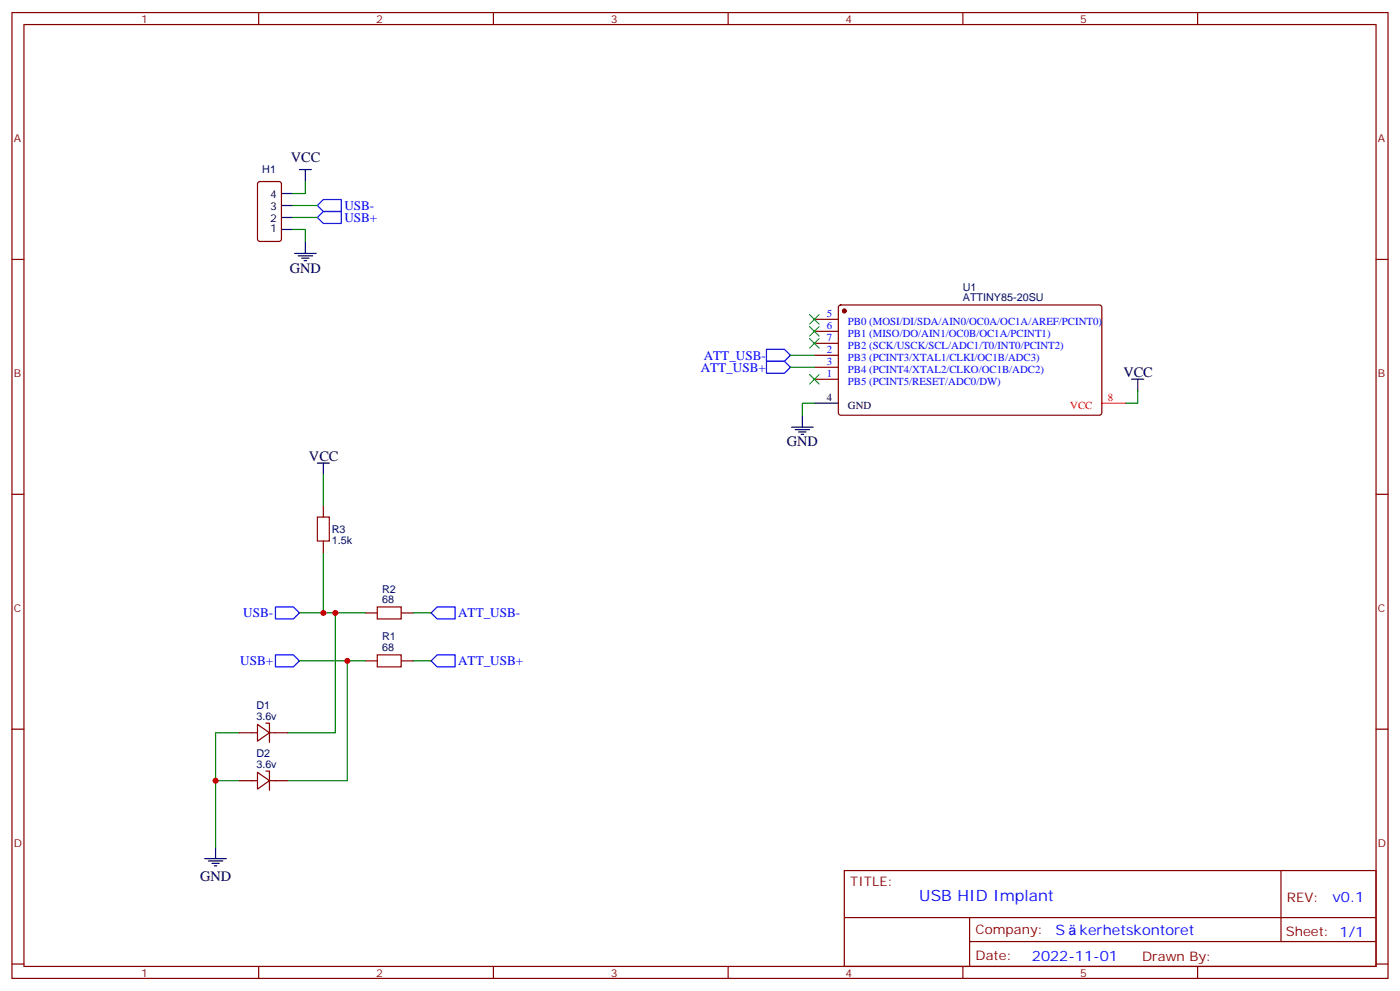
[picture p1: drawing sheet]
<svg xmlns="http://www.w3.org/2000/svg" width="412mm" height="292mm" viewBox="0 0 412 292" stroke-linecap="round" stroke-linejoin="round" font-family="sans-serif">
<g fill="none" stroke="#870000" stroke-width=".35">
<path d="M3.5 3.7h405.4v284.3h-405.4zM7.1 7.2h398.2v277.3h-398.2zM76.2 3.7v3.5M145.3 3.7v3.5M214.5 3.7v3.5M283.6 3.7v3.5M352.8 3.7v3.5M76.1 53.7l.5-.3h5.6l.6 .5 .1 16.5-.5 .6-5.8 .1-.7-.5-.1-16.4zM3.5 76.4h3.6M405.3 76.4h3.6M239.9 97.5h7M239.9 94h7"/>
<path d="M247.2 90l.4-.2h76.5l.5 .7-.1 31.3-.7 .4h-76.4l-.5-.7v-31zM239.9 101.1h7M239.9 108.1h7M239.9 104.6h7M239.9 111.7h7M3.5 145.5h3.6M95.2 148.7v3.5M95.2 159.3v3.5M405.3 145.5h3.6M107.6 194.6h3.5M107.6 180.4h3.5M118.2 194.6h3.5"/>
<path d="M118.2 180.4h3.5M3.5 214.7h3.6M70.6 215.7h5.2M75.8 213.3l3.6 2.4-3.6 2.5zM78.3 212.9h1.1v5.6M79.4 215.7h5.3M405.3 214.7h3.6M70.6 229.8h5.2M75.8 227.4l3.6 2.4-3.6 2.5zM78.3 227h1.1v5.7M79.4 229.8h5.3M248.7 256.3h156.6v28.2h-156.6z"/>
<path d="M377.3 256.3v20.9M248.7 270.1h156.5M285.6 277.2h119.6M285.6 270.1v14.2M3.5 283.8h3.6M76.2 284.5v3.5M145.3 284.5v3.5M214.5 284.5v3.5M283.6 284.5v3.5M352.8 284.5v3.5M405.3 283.8h3.6"/>
</g>
<path d="M93.5 60.5l1.7-1.8h5.3v3.6h-5.3zM93.5 64l1.7-1.7h5.3v3.5h-5.3zM225.8 106.4h5.3l1.7 1.7-1.7 1.8h-5.3zM225.8 102.8h5.3l1.7 1.8-1.7 1.8h-5.3zM81.1 178.7h5.3l1.8 1.7-1.8 1.8h-5.3zM81.1 192.8h5.3l1.8 1.8-1.8 1.7h-5.3zM127 180.4l1.8-1.7h5.3v3.5h-5.3zM127 194.6l1.8-1.8h5.3v3.5h-5.3z" fill="none" stroke="#00f" stroke-width=".35"/>
<path d="M93.5 152.2h3.5v7.1h-3.5zM111.1 178.7h7.1v3.5h-7.1zM111.1 192.8h7.1v3.5h-7.1z" fill="none" stroke="#a10000" stroke-width=".35"/>
<g fill="none" stroke="#000" stroke-width=".35">
<path d="M82.9 57h3.5M88.2 49.9h3.5M90 49.9v3.5M82.9 67.6h3.5M82.9 64h3.5M82.9 60.5h3.5M86.8 74.6h6.3M87.8 75.3h4.3M88.9 76h2.1M89.6 76.7h.7M90 71.1v3.5M239.9 118.7h7"/>
<path d="M333.4 111.7h3.5M335.1 111.7v3.5M93.5 136.3h3.5M95.2 136.3v3.6M233.2 125.8h6.3M234.2 126.5h4.3M235.3 127.2h2.1M236 127.9h.7M236.4 122.2v3.6M60.3 252.8h6.4M61.4 253.5h4.2M62.4 254.2h2.2"/>
<path d="M63.1 254.9h.8M63.5 249.2v3.6"/>
</g>
<g fill="none" stroke="#008700" stroke-width=".35">
<path d="M90 53.4v3.6h-3.6M86.4 67.6h3.6v3.5M86.4 64h7.1M86.4 60.5h7.1M232.8 104.6h7.1M232.8 108.1h7.1M239.9 118.7h-3.5v3.5M335.1 115.2v3.5h-3.5M95.2 139.9v8.8M95.2 162.8v17.6M88.2 180.4h19.4M88.2 194.6h19.4"/>
<path d="M98.8 180.4v35.3h-14.1M102.3 194.6v35.2h-17.6M121.7 180.4h5.3M121.7 194.6h5.3M70.6 215.7h-7.1v14.1M70.6 229.8h-7.1v19.4"/>
</g>
<circle cx="248.7" cy="91.5" r=".53" fill="#870000" stroke="#870000" stroke-width=".35"/>
<path d="M324.6 118.7h7" fill="none" stroke="#f00" stroke-width=".35"/>
<path d="M238.5 92.6l2.8 2.8M238.5 96.1l2.8 2.9M238.5 99.7l2.8 2.8M241.3 92.6l-2.8 2.8M241.3 96.1l-2.8 2.9M241.3 99.7l-2.8 2.8M238.5 110.2l2.8 2.9M241.3 110.2l-2.8 2.9" fill="none" stroke="#3c3" stroke-width=".35"/>
<g fill="#c00">
<circle cx="95.3" cy="180.4" r=".88"/>
<circle cx="63.5" cy="229.8" r=".88"/>
<circle cx="98.8" cy="180.4" r=".88"/>
<circle cx="102.3" cy="194.6" r=".88"/>
</g>
<text font-size="4.6" fill="#00f" x="270.8" y="265.3">USB HID Implant</text>
<g font-size="4.2">
<text x="85.7" y="47.8">VCC</text>
<text x="85.4" y="80.3">GND</text>
<text x="330.9" y="110.9">VCC</text>
<text x="231.8" y="131.4">GND</text>
<text x="91" y="135.6">VCC</text>
<text x="58.9" y="259.5">GND</text>
</g>
<g font-size="4.2" fill="#00f">
<text x="392.5" y="265.6">v0.1</text>
<text x="310.9" y="275.1">S</text>
<text x="318" y="275.1">kerhetskontoret</text>
<text x="304" y="282.9">2022-11-01</text>
</g>
<g font-size="3.9" fill="#00f">
<text x="101.4" y="61.8">USB-</text>
<text x="101.4" y="65.2">USB+</text>
<text x="207.3" y="105.9">ATT_USB-</text>
<text x="206.4" y="109.4">ATT_USB+</text>
<text x="71.7" y="181.7">USB-</text>
<text x="134.9" y="181.6">ATT_USB-</text>
<text x="70.8" y="195.8">USB+</text>
<text x="134.9" y="195.7">ATT_USB+</text>
</g>
<g font-size="3.9" fill="#800">
<text x="250.5" y="260.9">TITLE:</text>
<text x="379.1" y="265.6">REV:</text>
<text x="287.4" y="275.1">Company:</text>
<text x="378.7" y="275.7">Sheet: 1/1</text>
<text x="287.4" y="282.8">Date:</text>
<text x="336.4" y="282.8">Drawn By:</text>
</g>
<g font-size="3.2" fill="#800">
<text x="41.6" y="6.7">1</text>
<text x="110.8" y="6.7">2</text>
<text x="179.9" y="6.7">3</text>
<text x="249.1" y="6.7">4</text>
<text x="318.2" y="6.7">5</text>
<text x="4.1" y="41.8">A</text>
<text x="405.9" y="41.8">A</text>
<text x="4.1" y="110.9">B</text>
<text x="405.9" y="110.9">B</text>
<text x="4.1" y="180.1">C</text>
<text x="405.9" y="180.1">C</text>
<text x="4.1" y="249.2">D</text>
<text x="405.9" y="249.2">D</text>
<text x="41.6" y="287.5">1</text>
<text x="110.8" y="287.5">2</text>
<text x="179.9" y="287.5">3</text>
<text x="249.1" y="287.5">4</text>
<text x="318.2" y="287.5">5</text>
</g>
<g font-size="3.2" fill="#000080">
<text x="77.3" y="51.1">H1</text>
<text x="283.6" y="88.7">ATTINY85-20SU</text>
<text x="283.6" y="85.6">U1</text>
<text x="97.7" y="160.1">1.5k</text>
<text x="97.7" y="156.9">R3</text>
<text x="112.6" y="177.6">68</text>
<text x="112.6" y="174.4">R2</text>
<text x="112.6" y="191.7">68</text>
<text x="112.6" y="188.6">R1</text>
<text x="75.5" y="208.7">D1</text>
<text x="75.5" y="211.8">3.6v</text>
<text x="75.5" y="226">3.6v</text>
<text x="75.5" y="222.8">D2</text>
</g>
<g font-size="3.2">
<text x="79.6" y="58.4">4</text>
<text x="79.6" y="65.4">2</text>
<text x="79.6" y="61.9">3</text>
<text x="79.6" y="68.3">1</text>
<text x="243.6" y="118">4</text>
<text x="249.8" y="120.3">GND</text>
</g>
<g font-size="3.2" fill="#00f">
<text x="243.6" y="93.3">5</text>
<text x="249.8" y="95.6">PB0 (MOSI/DI/SDA/AIN0/OC0A/OC1A/AREF/PCINT0)</text>
<text x="243.6" y="100.4">7</text>
<text x="243.6" y="96.8">6</text>
<text x="249.8" y="99.1">PB1 (MISO/DO/AIN1/OC0B/OC1A/PCINT1)</text>
<text x="243.6" y="107.4">3</text>
<text x="243.6" y="103.9">2</text>
<text x="249.8" y="102.7">PB2 (SCK/USCK/SCL/ADC1/T0/INT0/PCINT2)</text>
<text x="249.8" y="106.2">PB3 (PCINT3/XTAL1/CLKI/OC1B/ADC3)</text>
<text x="243.6" y="110.9">1</text>
<text x="249.8" y="109.7">PB4 (PCINT4/XTAL2/CLKO/OC1B/ADC2)</text>
<text x="249.8" y="113.2">PB5 (PCINT5/RESET/ADC0/DW)</text>
</g>
<g font-size="3.2" fill="#f00">
<text x="326.3" y="118">8</text>
<text x="315.3" y="120.3">VCC</text>
</g>
</svg>
